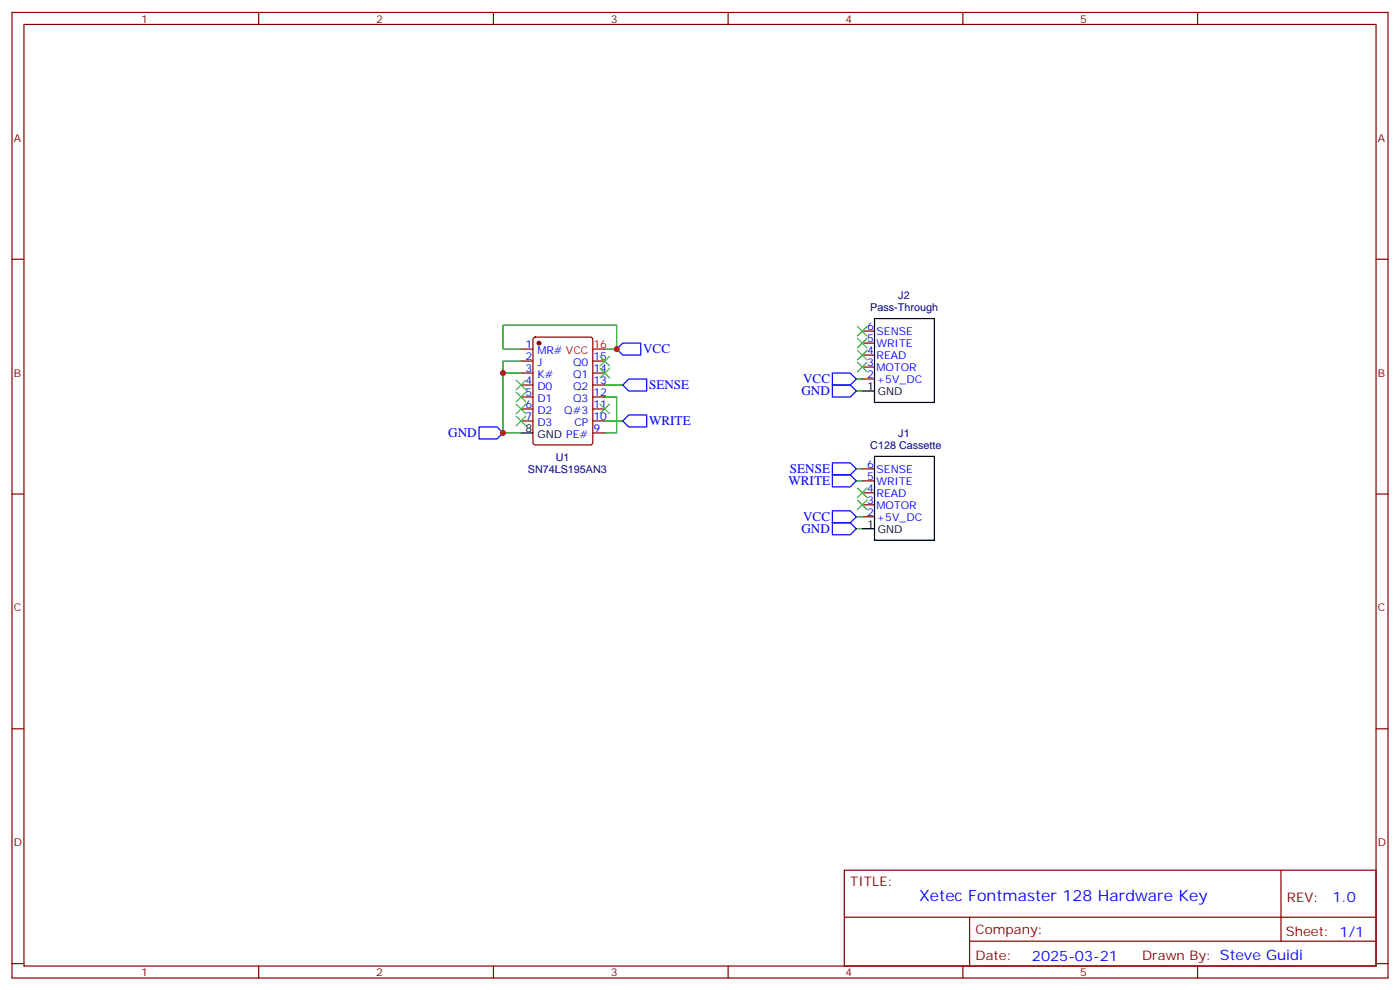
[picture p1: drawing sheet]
<svg xmlns="http://www.w3.org/2000/svg" width="412mm" height="292mm" viewBox="0 0 412 292" stroke-linecap="round" stroke-linejoin="round" font-family="sans-serif">
<g fill="none" stroke="#870000" stroke-width=".35">
<path d="M3.5 3.7h405.4v284.3h-405.4zM7.1 7.2h398.2v277.3h-398.2zM76.2 3.7v3.5M145.3 3.7v3.5M214.5 3.7v3.5M283.6 3.7v3.5M352.8 3.7v3.5M3.5 76.3h3.6M405.3 76.3h3.6M157.2 99.5l.5-.2h16.2l.7 .4v30.6l-.4 .7h-16.5l-.7-.4v-30.6zM254 97.5h3.5M153.5 102.8h3.5"/>
<path d="M153.5 106.3h3.5M153.5 109.9h3.5M153.5 113.4h3.5M153.5 116.9h3.5M174.6 106.3h3.6M174.6 109.9h3.6M174.6 113.4h3.6M174.6 116.9h3.6M254 101h3.5M254 104.6h3.5M254 108.1h3.5M254 111.6h3.5"/>
<path d="M153.5 120.4h3.5M153.5 124h3.5M174.6 120.4h3.6M174.6 124h3.6M174.6 127.5h3.6M254 138.1h3.5M3.5 145.5h3.6M254 141.6h3.5M254 145.1h3.5M254 148.7h3.5M254 152.2h3.5M405.3 145.5h3.6"/>
<path d="M3.5 214.6h3.6M405.3 214.6h3.6M248.7 256.3h156.6v28.2h-156.6zM377.3 256.3v20.9M248.7 270.1h156.5M285.6 277.2h119.6M285.6 270.1v14.1M3.5 283.8h3.6M76.2 284.5v3.5M145.3 284.5v3.5M214.5 284.5v3.5M283.6 284.5v3.5"/>
<path d="M352.8 284.5v3.5M405.3 283.8h3.6"/>
</g>
<circle cx="158.7" cy="101" r=".53" fill="#870000" stroke="#870000" stroke-width=".35"/>
<path d="M257.6 93.8h17.6v24.7h-17.6zM254 115.1h3.5M153.5 127.5h3.5M257.6 134.4h17.6v24.7h-17.6zM254 155.7h3.5" fill="none" stroke="#000" stroke-width=".35"/>
<path d="M174.6 102.8h3.6" fill="none" stroke="#f00" stroke-width=".35"/>
<path d="M181.7 102.8l1.7-1.8h5.3v3.6h-5.3zM183.4 113.4l1.8-1.8h5.3v3.5h-5.3zM245.2 109.9h5.3l1.7 1.7-1.7 1.8h-5.3zM245.2 113.4h5.3l1.7 1.7-1.7 1.8h-5.3zM141.1 125.7h5.3l1.8 1.8-1.8 1.8h-5.3zM183.4 124l1.8-1.8h5.3v3.5h-5.3zM245.2 136.3h5.3l1.7 1.8-1.7 1.7h-5.3zM245.2 139.8h5.3l1.7 1.8-1.7 1.8h-5.3zM245.2 150.4h5.3l1.7 1.8-1.7 1.8h-5.3zM245.2 154h5.3l1.7 1.7-1.7 1.8h-5.3z" fill="none" stroke="#00f" stroke-width=".35"/>
<path d="M148.2 109.9v17.6h5.3M153.5 102.8h-5.3v-7.1h33.5v7.1h-3.5M153.5 106.3h-5.3v3.6h5.3M178.2 116.9h3.5v10.6h-3.5M178.2 113.4h5.2M252.2 115.1h1.8M252.2 111.6h1.8M178.2 124h5.2M252.2 138.1h1.8M252.2 141.6h1.8M252.2 152.2h1.8M252.2 155.7h1.8" fill="none" stroke="#008700" stroke-width=".35"/>
<g fill="none" stroke="#3c3" stroke-width=".35">
<path d="M252.6 96.1l2.8 2.8M252.6 99.6l2.8 2.8M255.4 96.1l-2.8 2.8M255.4 99.6l-2.8 2.8M152 112l2.9 2.8M152 115.5l2.9 2.8M152 119l2.9 2.8M154.9 112l-2.9 2.8M154.9 115.5l-2.9 2.8M154.9 119l-2.9 2.8M176.7 119l2.9 2.8M176.7 108.4l2.9 2.9"/>
<path d="M176.7 104.9l2.9 2.8M179.6 119l-2.9 2.8M179.6 108.4l-2.9 2.9M179.6 104.9l-2.9 2.8M252.6 103.2l2.8 2.8M252.6 106.7l2.8 2.8M255.4 103.2l-2.8 2.8M255.4 106.7l-2.8 2.8M152 122.6l2.9 2.8M154.9 122.6l-2.9 2.8M252.6 143.7l2.8 2.8M252.6 147.2l2.8 2.9"/>
<path d="M255.4 143.7l-2.8 2.8M255.4 147.2l-2.8 2.9"/>
</g>
<g fill="#c00">
<circle cx="148.2" cy="109.9" r=".88"/>
<circle cx="148.2" cy="127.5" r=".88"/>
<circle cx="181.7" cy="102.8" r=".88"/>
</g>
<text font-size="4.6" fill="#00f" x="270.8" y="265.3">Xetec Fontmaster 128 Hardware Key</text>
<g font-size="4.2" fill="#00f">
<text x="392.5" y="265.5">1.0</text>
<text x="304" y="282.9">2025-03-21</text>
</g>
<g font-size="3.9" fill="#00f">
<text x="189.4" y="104.1">VCC</text>
<text x="236.6" y="112.9">VCC</text>
<text x="191.2" y="114.6">SENSE</text>
<text x="236.1" y="116.4">GND</text>
<text x="191.2" y="125.2">WRITE</text>
<text x="132" y="128.7">GND</text>
<text x="232.3" y="142.9">WRITE</text>
<text x="232.7" y="139.3">SENSE</text>
<text x="236.6" y="153.4">VCC</text>
<text x="236.1" y="157">GND</text>
</g>
<g font-size="3.9" fill="#800">
<text x="250.5" y="260.8">TITLE:</text>
<text x="379.1" y="265.5">REV:</text>
<text x="287.4" y="275">Company:</text>
<text x="378.7" y="275.7">Sheet: 1/1</text>
<text x="287.4" y="282.7">Date:</text>
<text x="336.4" y="282.8">Drawn By: Steve Guidi</text>
</g>
<g font-size="3.2" fill="#800">
<text x="41.6" y="6.7">1</text>
<text x="110.8" y="6.7">2</text>
<text x="179.9" y="6.7">3</text>
<text x="249.1" y="6.7">4</text>
<text x="318.2" y="6.7">5</text>
<text x="4.1" y="41.8">A</text>
<text x="405.9" y="41.8">A</text>
<text x="4.1" y="110.9">B</text>
<text x="405.9" y="110.9">B</text>
<text x="4.1" y="180.1">C</text>
<text x="405.9" y="180.1">C</text>
<text x="4.1" y="249.2">D</text>
<text x="405.9" y="249.2">D</text>
<text x="41.6" y="287.5">1</text>
<text x="110.8" y="287.5">2</text>
<text x="179.9" y="287.5">3</text>
<text x="249.1" y="287.5">4</text>
<text x="318.2" y="287.5">5</text>
</g>
<g font-size="3.2" fill="#000080">
<text x="264.6" y="88.1">J2</text>
<text x="256.4" y="91.6">Pass-Through</text>
<text x="264.6" y="128.6">J1</text>
<text x="163.7" y="135.7">U1</text>
<text x="256.4" y="132.1">C128 Cassette</text>
<text x="155.5" y="139.2">SN74LS195AN3</text>
</g>
<g font-size="3.2" fill="#00f">
<text x="255.4" y="97.3">6</text>
<text x="255.4" y="100.8">5</text>
<text x="258.2" y="98.7">SENSE</text>
<text x="154.8" y="102.4">1</text>
<text x="154.8" y="106">2</text>
<text x="158.3" y="104.2">MR# VCC</text>
<text x="158.3" y="107.7">J</text>
<text x="168.8" y="107.7">Q0</text>
<text x="174.8" y="106">15</text>
<text x="255.4" y="104.4">4</text>
<text x="255.4" y="107.9">3</text>
<text x="258.2" y="102.3">WRITE</text>
<text x="258.2" y="105.8">READ</text>
<text x="154.8" y="109.5">3</text>
<text x="154.8" y="113">4</text>
<text x="158.3" y="111.3">K#</text>
<text x="168.8" y="111.3">Q1</text>
<text x="174.8" y="113">13</text>
<text x="174.8" y="109.5">14</text>
<text x="255.4" y="111.4">2</text>
<text x="258.2" y="109.3">MOTOR</text>
<text x="258.2" y="112.8">+5V_DC</text>
<text x="154.8" y="116.6">5</text>
<text x="158.3" y="114.8">D0</text>
<text x="158.3" y="118.3">D1</text>
<text x="168.8" y="118.3">Q3</text>
<text x="168.8" y="114.8">Q2</text>
<text x="174.8" y="116.6">12</text>
<text x="154.8" y="120.1">6</text>
<text x="154.8" y="123.6">7</text>
<text x="158.3" y="121.8">D2</text>
<text x="158.3" y="125.4">D3</text>
<text x="166.2" y="121.8">Q#3</text>
<text x="169.2" y="125.4">CP</text>
<text x="174.8" y="123.6">10</text>
<text x="174.8" y="120.1">11</text>
<text x="174.8" y="127.1">9</text>
<text x="255.4" y="137.9">6</text>
<text x="255.4" y="141.4">5</text>
<text x="258.2" y="139.3">SENSE</text>
<text x="258.2" y="142.8">WRITE</text>
<text x="255.4" y="144.9">4</text>
<text x="255.4" y="148.5">3</text>
<text x="258.2" y="146.3">READ</text>
<text x="258.2" y="149.9">MOTOR</text>
<text x="255.4" y="152">2</text>
<text x="258.2" y="153.4">+5V_DC</text>
</g>
<text font-size="3.2" fill="#f00" x="174.8" y="102.4">16</text>
<g font-size="3.2">
<text x="255.4" y="115">1</text>
<text x="258.5" y="116.4">GND</text>
<text x="154.8" y="127.1">8</text>
<text x="158.3" y="128.9">GND PE#</text>
<text x="255.4" y="155.5">1</text>
<text x="258.5" y="156.9">GND</text>
</g>
</svg>
